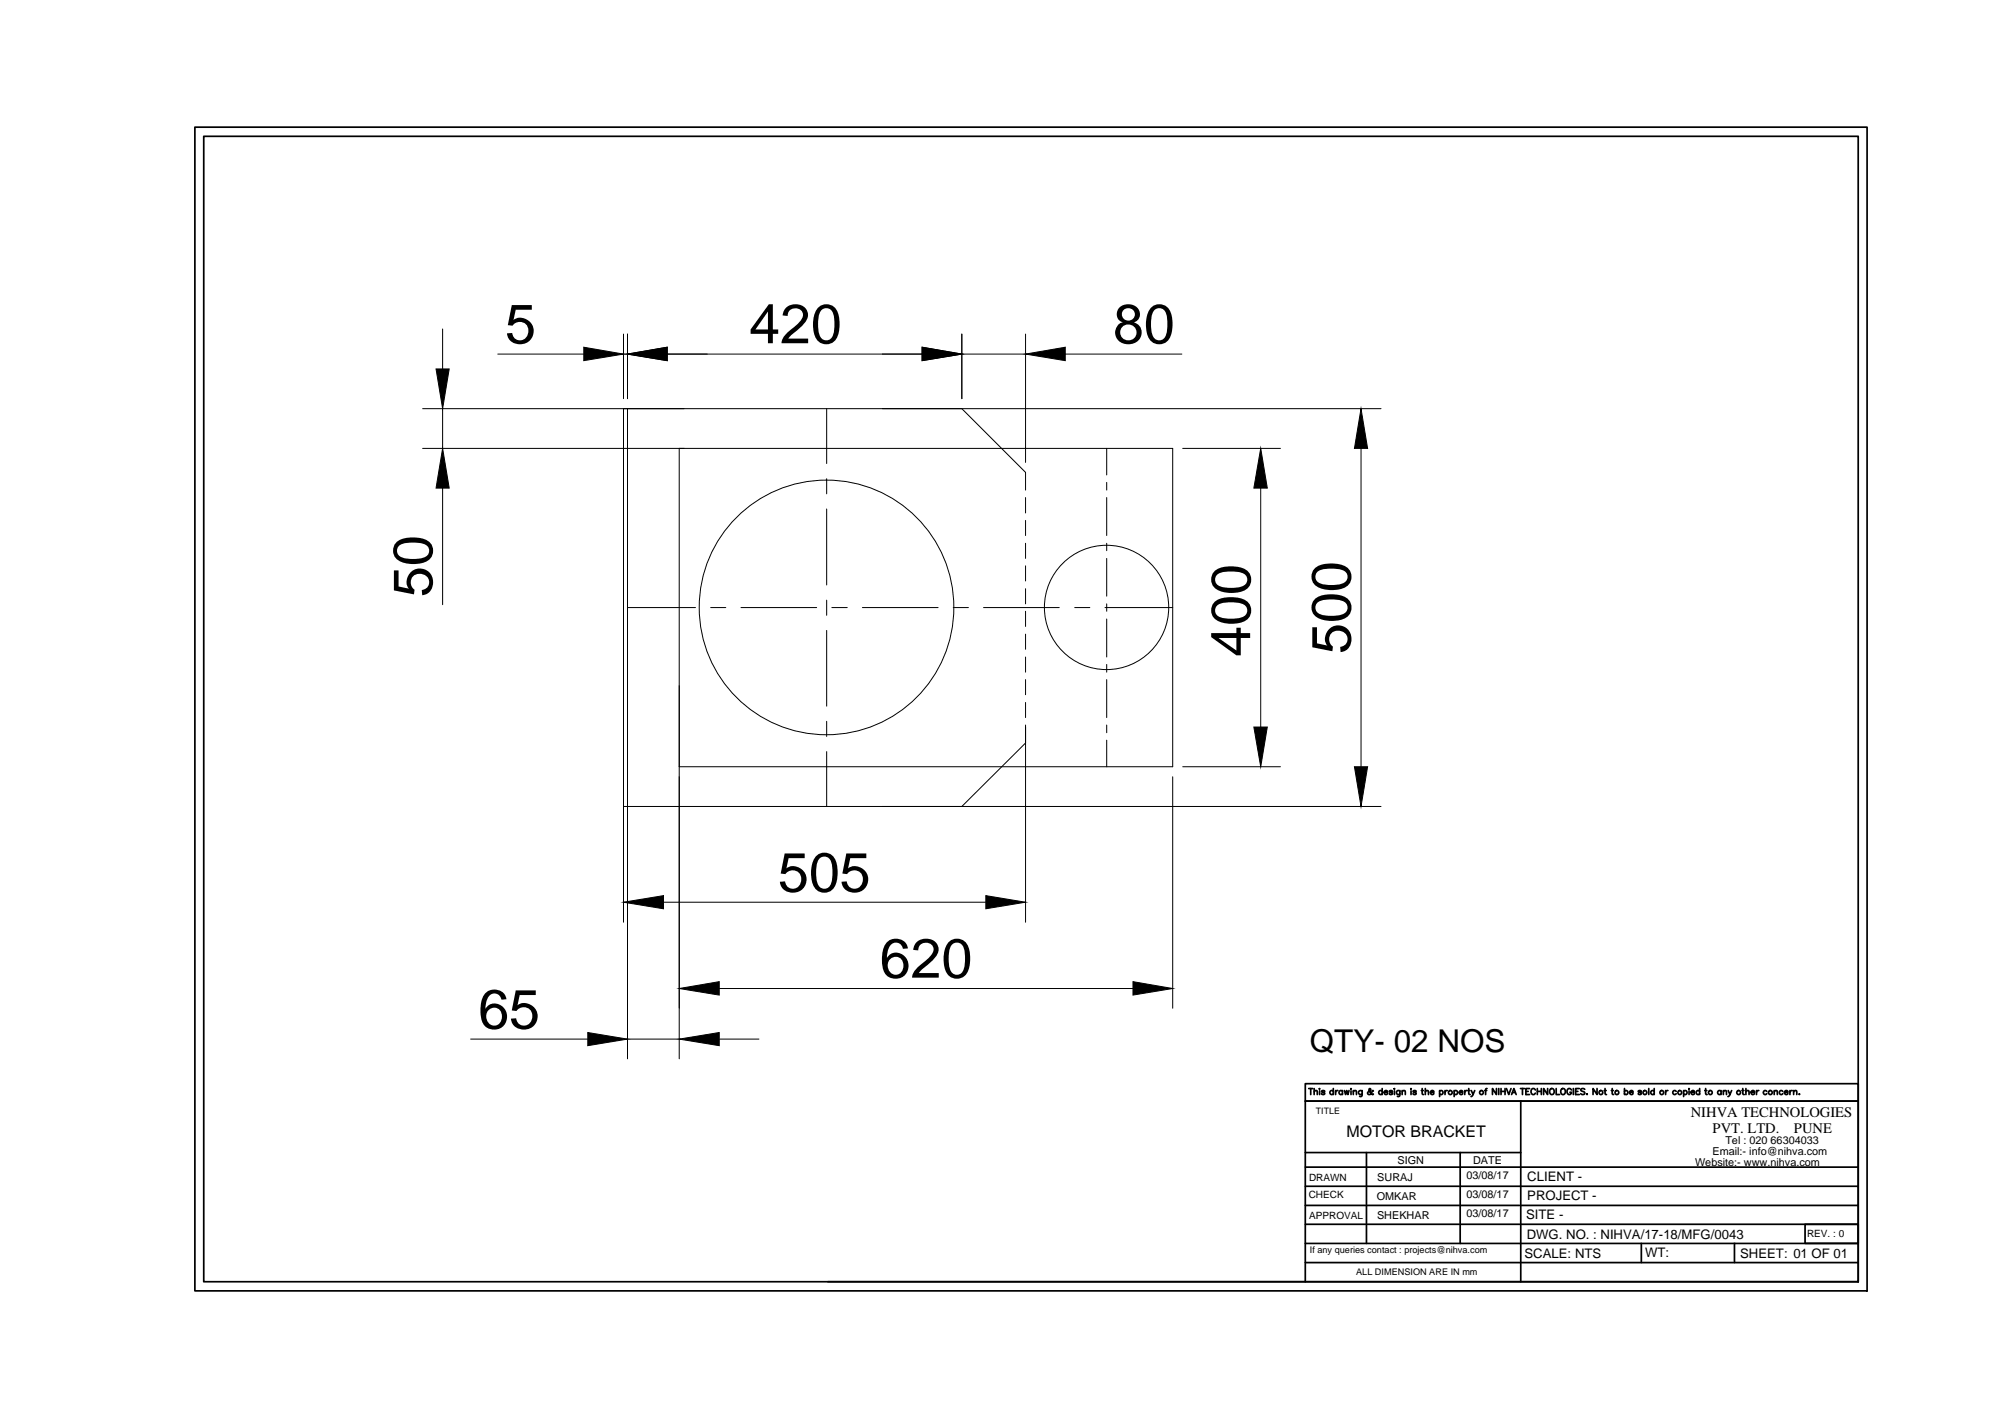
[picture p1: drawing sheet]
<svg xmlns="http://www.w3.org/2000/svg" width="297mm" height="210mm" viewBox="0 0 297 210" stroke-linecap="round" stroke-linejoin="round" font-family="sans-serif">
<!-- layer: 0 -->
<g fill="none" stroke="#000" stroke-width=".15">
<path d="M65.6 48.7v6M73.7 52.5h12.8M92.4 49.5v9.6M92.4 52.5h.6M93 49.5v9.6M98.8 52.5h37.8M142.5 49.5v9.6M142.5 52.5h9.4M151.9 49.5v19M157.8 52.5h17.3M62.6 60.5h142M62.6 66.4h111.1v47.2h-73.1"/>
<path d="M65.6 60.5v5.9M65.6 72.3v17.3M92.4 60.5v76.1M93 60.5v96.3M100.6 66.4v90.4M122.5 60.5v8.2M122.5 70.9v2.3M122.5 75.4v11.3M142.5 60.5l9.4 9.5v2.6M151.9 73.7v2.3M151.9 77.1v2.2M164 66.4v4"/>
<path d="M164 71.5v1.1M164 73.7v5.6M175.2 66.4h14.5M186.8 72.3v35.4M201.6 66.4v47.2M93 90h.1M93 90h10M105.3 90h2.2M109.8 90h11.2M122.5 88.9v2.2M122.5 93.4v11.2M123.2 90h2.3"/>
<path d="M127.8 90h11.2M141.2 90h2.3M145.7 90h11.2M151.9 80.5v2.2M151.9 83.8v2.3M151.9 87.2v2.3M151.9 90.6v2.2M151.9 93.9v2.3M151.9 97.3v2.3M159.2 90h2.3M163.7 90h10M164 80.5v1.1"/>
<path d="M164 82.7v5.6M164 89.5v1.1M164 91.7v5.6M164 98.4v1.2M92.4 119.5h112.2M122.5 106.8v2.3M122.5 111.3v8.2M151.9 100.7v2.2M151.9 104.1v2.2M151.9 107.4v29.2M151.9 110.1l-9.4 9.4M164 100.7v5.6"/>
<path d="M164 107.4v1.1M164 109.6v4M173.7 115.1v34.3M175.2 113.6h14.5M98.3 133.6h47.8M69.7 153.9h17.4M93 153.9h7.6M106.6 153.9h5.8M106.6 146.4h61.3"/>
<circle cx="122.4" cy="90" r="18.9"/>
<circle cx="163.9" cy="90" r="9.2"/>
</g>
<g fill="#000" stroke="#000" stroke-width=".15">
<path d="M64.6 54.7h1.9l-.9 5.8zM86.5 51.4l5.9 1.1-5.9 .9zM93 52.5l5.8-1.1v2zM136.6 51.4l5.9 1.1-5.9 .9zM151.9 52.5l5.9-1.1v2zM65.6 66.4l.9 5.9h-1.9zM186.8 66.4l.9 5.9h-1.9zM201.6 60.5l1 5.9h-1.9zM185.8 107.7h1.9l-.9 5.9zM200.7 113.6h1.9l-1 5.9zM92.4 133.6l5.9-.9v1.9zM146.1 132.7l5.8 .9-5.8 1z"/>
<path d="M87.1 153l5.9 .9-5.9 1zM100.6 153.9l6-.9v1.9zM100.6 146.4l6-1v2zM167.9 145.4l5.8 1-5.8 1z"/>
</g>
<g fill="none" stroke="#000" stroke-width=".25">
<path d="M28.9 18.8h247.7v172.4h-247.7zM30.2 20.2h245.1v169.7h-245.1zM193.4 178.6h81.9M193.4 175.7h81.9M193.4 172.9h81.9M193.4 170.7h31.9M193.9 161.2h.6M194.2 161.2v.9M194.7 161.7l.2-.2 .2 .1 .1 .5M194.7 161.2v.9M195.5 161.2v.1zM195.5 161.6v.5"/>
<path d="M196.3 161.7l-.2-.2-.3 .1v.2l.4 .1 .1 .1-.2 .1-.3-.1M197.5 161.7a.28 .28 0 0 0-.4-.1 .28 .28 0 0 0 0 .5 .28 .28 0 0 0 .4-.1M197.5 161.2v.9M197.9 161.5v.6M198.2 161.5l-.2 .1-.1 .2M198.9 161.7a.28 .28 0 0 0-.4-.1 .28 .28 0 0 0 0 .5 .28 .28 0 0 0 .4-.1M198.9 161.5v.6M199.2 161.5l.1 .6 .2-.6 .2 .6 .2-.6M200.2 161.2v.1zM200.2 161.6v.5M200.5 161.7l.2-.2 .2 .1 .1 .5M200.5 161.5v.6"/>
<path d="M201.8 161.5v.8l-.4 .1M201.8 161.7a.3 .3 0 0 0-.4-.1 .3 .3 0 0 0 0 .5 .3 .3 0 0 0 .4-.1M202.4 170.7v13.5M203.5 161.6l-.1-.1a.53 .53 0 0 1-.8 .6v-.3l.5-.3-.2-.3-.1 .2 .1 .2 .3 .5h.2h.1M204.8 161.7a.28 .28 0 0 0-.5-.1 .28 .28 0 0 0 0 .5 .28 .28 0 0 0 .5-.1M204.8 161.2v.9M205.1 161.8h.5a.28 .28 0 0 0-.3-.2 .28 .28 0 0 0-.3 .3 .28 .28 0 0 0 .3 .2l.3-.1M206.3 161.7l-.2-.2-.2 .1v.2l.3 .1 .1 .1-.2 .1-.3-.1M206.6 161.2v.1zM206.6 161.6v.5M207.4 161.5l-.1 .8-.3 .1M207.4 161.7a.28 .28 0 0 0-.4-.1 .28 .28 0 0 0 0 .5 .28 .28 0 0 0 .4-.1"/>
<path d="M207.7 161.7l.2-.2 .3 .1v.5M207.7 161.5v.6M209 161.2v.1zM209 161.6v.5M209.8 161.7l-.2-.2-.2 .1v.2l.4 .1v.1l-.2 .1-.3-.1M210.6 161.5h.3M210.7 161.2v.8l.2 .1M211.2 161.7l.2-.2 .2 .1v.5M211.2 161.2v.9M211.9 161.8h.5a.28 .28 0 0 0-.3-.2 .28 .28 0 0 0-.2 .3 .28 .28 0 0 0 .2 .2l.3-.1M213.3 161.7a.28 .28 0 0 1 .4-.1 .28 .28 0 0 1 0 .5 .28 .28 0 0 1-.4-.1M213.3 161.5v.9"/>
<path d="M214.1 161.5v.6M214.4 161.5l-.2 .1-.1 .2M215.4 161.7a.28 .28 0 0 1 .5-.1 .28 .28 0 0 1 0 .5 .28 .28 0 0 1-.5-.1M215.4 161.5v.9M216.2 161.8h.5a.28 .28 0 0 0-.3-.2 .28 .28 0 0 0-.3 .3 .28 .28 0 0 0 .3 .2l.3-.1M216.3 170.7v13.5M217 161.5v.6M217.3 161.5l-.2 .1-.1 .2M217.5 161.5h.3M217.6 161.2v.8l.2 .1M218 161.5l.2 .6 .3-.6M218.2 162.1l-.3 .3"/>
<path d="M220 161.5h.3M220.3 161.2l-.2 .2v.7M221.7 161.2v.9l-.6-.9v.9M222 161.2v.9M222.4 161.2v.9M222.4 161.7h.6M223 161.2v.9M223.2 161.2l.3 .9 .4-.9M223.9 162.1l.4-.9 .3 .9M224.1 161.8h.4M225.3 161.2h.5M225.3 163.1v26.8"/>
<path d="M225.6 161.2v.9M226.1 161.7h.3M226.6 161.2h-.5v.9h.5M227.5 161.5a.33 .33 0 0 0-.4-.3 .33 .33 0 0 0-.3 .4v.2a.33 .33 0 0 0 .3 .3 .33 .33 0 0 0 .4-.2M227.8 161.7h.5M227.8 161.2v.9M228.3 161.2v.9M229.3 161.2v.9l-.6-.9v.9M229.7 161.4v-.1a.42 .42 0 0 1 .6 .4 .42 .42 0 0 1-.6 .4l-.1-.3zM230.5 161.2v.9h.6M231.3 161.4l.1-.1a.42 .42 0 0 1 .5 .4 .42 .42 0 0 1-.5 .4l-.2-.3zM232.8 161.5a.33 .33 0 0 0-.4-.3 .33 .33 0 0 0-.2 .4v.2a.32 .32 0 0 0 .3 .3 .32 .32 0 0 0 .3-.3h-.2"/>
<path d="M233.1 161.2v.9M233.4 161.7h.4M234 161.2h-.6v.9h.6M234.8 161.4l-.2-.2-.4 .2 .1 .2 .5 .3v.1l-.2 .1-.4-.1M235.1 162.1h.1zM236.6 161.2v.9l-.6-.9v.9M237.7 161.5h.3M237.8 161.2v.8l.2 .1M238.7 161.5h.3M238.8 161.2v.8l.3 .1M240.7 161.7a.28 .28 0 0 1 .4-.1 .28 .28 0 0 1 0 .5 .28 .28 0 0 1-.4-.1M240.7 161.2v.9"/>
<path d="M241.4 161.8h.5a.28 .28 0 0 0-.3-.2 .28 .28 0 0 0-.2 .3 .28 .28 0 0 0 .2 .2l.3-.1M243.2 161.7l-.2-.2-.3 .1v.2l.4 .1 .1 .1-.2 .1-.3-.1M244.3 161.2v.9M245.1 161.7a.28 .28 0 0 0-.5-.1 .28 .28 0 0 0 0 .5 .28 .28 0 0 0 .5-.1M245.1 161.2v.9M246.8 161.5v.6M247.1 161.5l-.2 .1-.1 .2M248.3 161.7a.28 .28 0 0 0-.4-.1 .28 .28 0 0 0 0 .5 .28 .28 0 0 0 .4-.1M249.4 161.7a.28 .28 0 0 1 .4-.1 .28 .28 0 0 1 0 .5 .28 .28 0 0 1-.4-.1M249.4 161.5v.9M250.2 161.2v.1zM250.2 161.6v.5"/>
<path d="M250.5 161.8h.5a.28 .28 0 0 0-.3-.2 .28 .28 0 0 0-.2 .3 .28 .28 0 0 0 .2 .2l.3-.1M251.8 161.7a.28 .28 0 0 0-.4-.1 .28 .28 0 0 0 0 .5 .28 .28 0 0 0 .4-.1M251.8 161.2v.9M252.6 161.5h.3M252.7 161.2v.8l.2 .1M255 161.7a.28 .28 0 0 0-.4-.1 .28 .28 0 0 0 0 .5 .28 .28 0 0 0 .4-.1M255 161.5v.6M255.3 161.7l.2-.2 .2 .1 .1 .5M255.3 161.5v.6M256 161.5l.3 .6 .2-.6M256.3 162.1l-.3 .3M258.1 161.5h.3"/>
<path d="M258.2 161.2v.8l.2 .1M258.7 161.7l.2-.2 .2 .1v.5M258.7 161.2v.9M259.4 161.8h.5a.28 .28 0 0 0-.3-.2 .28 .28 0 0 0-.2 .3 .28 .28 0 0 0 .2 .2l.3-.1M260.2 161.5v.6M260.6 161.5l-.2 .1-.2 .2M261.7 161.7a.28 .28 0 0 0-.4-.1 .28 .28 0 0 0 0 .5 .28 .28 0 0 0 .4-.1M262.8 161.7l.3-.2 .2 .1v.5M262.8 161.5v.6M264.1 161.7a.28 .28 0 0 0-.4-.1 .28 .28 0 0 0 0 .5 .28 .28 0 0 0 .4-.1M264.4 161.8h.5a.28 .28 0 0 0-.3-.2 .28 .28 0 0 0-.3 .3 .28 .28 0 0 0 .3 .2l.3-.1M265.2 161.5v.6"/>
<path d="M265.5 161.5l-.2 .1-.1 .2M265.7 161.7l.2-.2 .2 .1 .1 .5M265.7 161.5v.6M266.5 162.1h.1zM122.6 189.9h152.7M193.4 189.9v-26.8h81.9h-81.9v-2.6h81.9v29.4M193.4 181.4h81.9M193.4 184.2h81.9M193.4 187h81.9M243.2 184.2v2.8M257 184.2v2.8M267.4 181.4h7.9v2.8h-7.9z"/>
<circle cx="214.9" cy="161.8" r=".29"/>
<circle cx="219.5" cy="161.8" r=".29"/>
<circle cx="237.2" cy="161.8" r=".29"/>
<circle cx="239.5" cy="161.8" r=".29"/>
<circle cx="243.7" cy="161.8" r=".29"/>
<circle cx="246.2" cy="161.8" r=".29"/>
<circle cx="248.9" cy="161.8" r=".29"/>
<circle cx="253.4" cy="161.8" r=".29"/>
<circle cx="257.6" cy="161.8" r=".29"/>
<circle cx="262.3" cy="161.8" r=".29"/>
</g>
<g font-size="8.2">
<text x="74.8" y="50.8">5</text>
<text x="111" y="50.8">420</text>
<text x="164.9" y="50.8">80</text>
<text x="64" y="88.4" transform="rotate(-90 64 88.4)">50</text>
<text x="185.2" y="97.3" transform="rotate(-90 185.2 97.3)">400</text>
<text x="200.1" y="96.9" transform="rotate(-90 200.1 96.9)">500</text>
<text x="115.3" y="132.1">505</text>
<text x="130.3" y="144.8">620</text>
<text x="70.9" y="152.4">65</text>
</g>
<text font-size="4.7" x="194.1" y="155.9">QTY- 02 NOS</text>
<text font-size="2.4" x="199.5" y="168.4">MOTOR BRACKET</text>
<g font-size="2.2">
<text x="250.5" y="165.4">NIHVA TECHNOLOGIES</text>
<text x="253.7" y="167.9">PVT. LTD.</text>
<text x="265.8" y="167.9">PUNE</text>
</g>
<g font-size="1.9">
<text x="226.3" y="175">CLIENT -</text>
<text x="226.3" y="177.8">PROJECT -</text>
<text x="226.1" y="180.6">SITE -</text>
<text x="226.2" y="183.5">DWG. NO. : NIHVA/17-18/MFG/0043</text>
<text x="225.8" y="186.3">SCALE: NTS</text>
<text x="243.7" y="186.3">WT:</text>
<text x="257.8" y="186.3">SHEET: 01 OF 01</text>
</g>
<g font-size="1.6">
<text x="207.1" y="172.5">SIGN</text>
<text x="218.2" y="172.5">DATE</text>
<text x="251.1" y="172.7">Website:- www.nihva.com</text>
<text x="253.7" y="171.2">Email:- info@nihva.com</text>
<text x="255.6" y="169.5">Tel : 020 66304033</text>
<text x="204" y="177.7">OMKAR</text>
<text x="204" y="174.9">SURAJ</text>
<text x="217.3" y="174.6">03/08/17</text>
<text x="217.3" y="177.4">03/08/17</text>
<text x="204" y="180.5">SHEKHAR</text>
<text x="217.3" y="180.3">03/08/17</text>
</g>
<g font-size="1.5">
<text x="193.9" y="177.4">CHECK</text>
<text x="193.9" y="174.9">DRAWN</text>
<text x="194" y="180.5">APPROVAL</text>
<text x="267.7" y="183.2">REV. : 0</text>
</g>
<g font-size="1.4">
<text x="194.1" y="185.6">If any queries contact : projects@nihva.com</text>
<text x="200.9" y="188.9">ALL DIMENSION ARE IN mm</text>
</g>
<text font-size="1.3" x="194.9" y="165.1">TITLE</text>
</svg>
